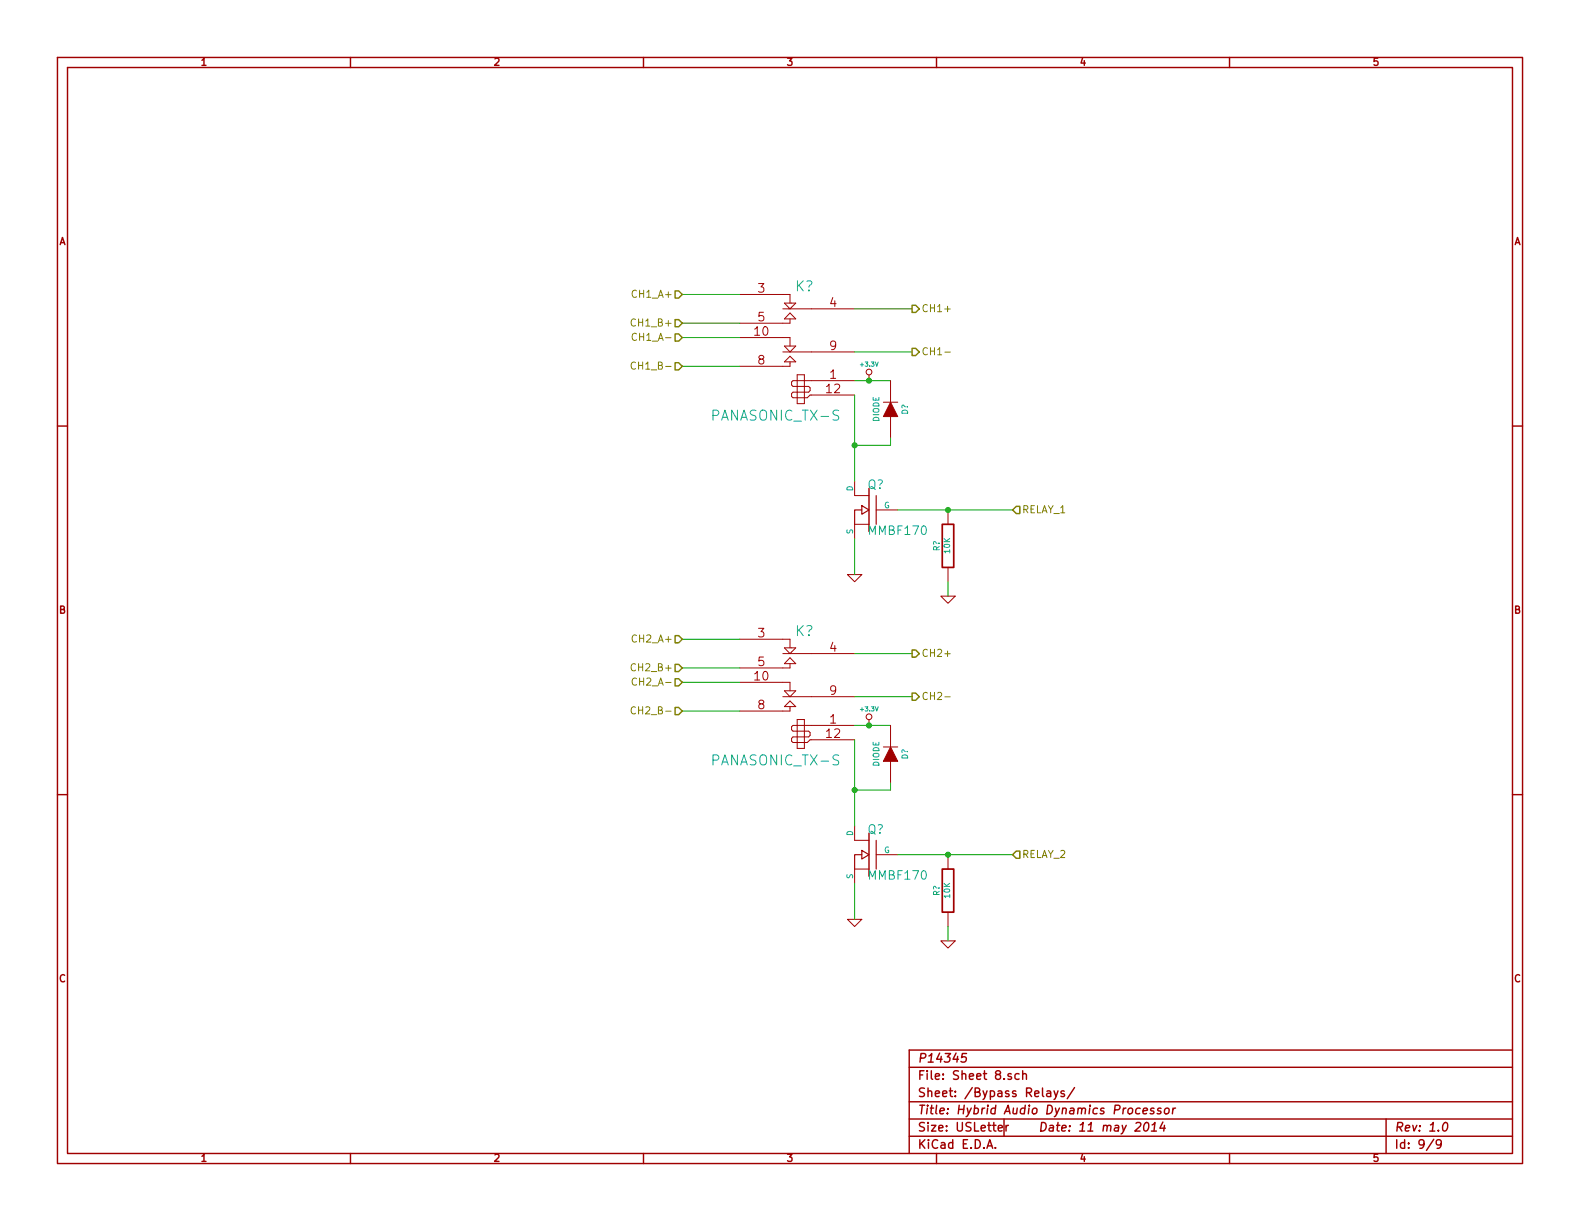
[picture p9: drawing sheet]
<svg xmlns="http://www.w3.org/2000/svg" width="279mm" height="216mm" viewBox="0 0 279 216" stroke-linecap="round" stroke-linejoin="round" font-family="sans-serif">
<g fill="none" stroke="#a00000" stroke-width=".25">
<path d="M10.2 10.2h259v195.5h-259zM11.9 11.9h255.6v192.1h-255.6zM62 10.2v1.7M113.8 10.2v1.7M165.6 10.2v1.7M217.4 10.2v1.7M10.2 75.3h1.7M267.5 75.3h1.7M153.7 86.4v7.6M10.2 140.5h1.7M153.7 147.3v7.6M267.5 140.5h1.7"/>
<path d="M160.8 188.7h106.7M160.8 194.8h106.7M160.8 197.9h106.7M170.9 186.3h-.7l-.2 .7 .3-.1h.5l.1 .3-.2 .5-.2 .1-.6-.1M176.5 199.5l.8-.1-.1-.3-.4-.1-.3 .2 .1 .7h.6M177.5 197.9v3M177.9 199v1M178.3 199l-.2 .1-.2 .2M178.8 189.9l-.3-.1-.3 .3 .1 .2 .5 .1v.4h-.6M180.2 189.9a.48 .48 0 0 0-.6 .1v.7l.2 .2 .4-.1M180.8 190l.1-.1a.36 .36 0 0 1 .6 .2v.8M180.8 189.3v1.6"/>
<path d="M185.1 193h.6l.1 .9M185.8 193.3h-.5a.3 .3 0 0 0-.2 .3 .3 .3 0 0 0 .2 .3l.5-.1M186.4 192.9l.3 1M187.1 192.9l-.5 1.4-.2 .1M188.2 193l-.4-.1-.2 .2 .1 .2 .5 .2v.3h-.6M190 192.3l-1.3 2M201.6 196l-.1-.1a.52 .52 0 0 0-.6 .3v.6l.2 .2 .4-.1M202.1 196.4l.8-.1-.1-.3h-.5l-.2 .7 .2 .3 .4-.1M202.5 198.6l.3-.1a.88 .88 0 0 1-.3 1.5l-.2-.3a1.19 1.19 0 0 1 .2-1.1zM203.6 200h.9M203.7 198.9l.5-.4-.1 1.5M204.1 196l-.4-.1-.2 .3 .2 .2 .3 .1 .1 .2-.3 .3-.4-.1"/>
<path d="M205.3 196l-.3-.1-.3 .3 .2 .2 .4 .1v.2l-.2 .3-.5-.1M205.6 198.4l-.5 1.1h1M205.9 199l-.1 1M206 196.1l.3-.2 .4 .2v.6l-.3 .3-.5-.2zM207.4 195.9l-.1 1.1M207.9 195.9l-.3 .1-.2 .2M245.1 197.9v6.1M255.4 198.6l.3-.1a.88 .88 0 0 1-.3 1.5l-.3-.3a1.17 1.17 0 0 1 .3-1.1zM267.5 185.7h-106.7v18.3M62 204v1.7M113.8 204v1.7M160.8 200.9h106.7"/>
<path d="M165.6 204v1.7M174.5 203l.5-1.5 .5 1.5M174.7 202.6h.7M176 202.9v.1M217.4 204v1.7M253.5 201.4l-1.3 2M254.9 202.2l-.3 .3-.5-.1-.1-.2 .1-.5a.48 .48 0 0 1 .7 0 1.16 1.16 0 0 1-.2 1.3h-.5"/>
</g>
<g fill="none" stroke="#a00000" stroke-width=".18">
<path d="M130.8 52.1h8.9v1.5M130.8 59.7h8.9v1.5M138.4 54.6h12.7M138.7 53.6h2l-1 1zM139.7 56.4v.8h-8.9M139.7 55.3l1 1.1h-2zM138.4 62.2h12.7M138.7 61.2h2l-1 1zM139.7 64v.8h-8.9M139.7 63l1 1h-2zM141 66.3h1.2v5.1h-1.2zM151.1 67.3h-10.9l-.2 .2v.6l.2 .2h2.8l.3 .3v.5l-.3 .2h-2.8l-.2 .3v.5l.2 .2h2.5l.6-.4h7.8"/>
<path d="M153.7 66.3v1M156.2 71.1h2.5M157.5 67.3v3.8M157.5 73.7v3.8M151.1 85.1v2.5h2.6M153.7 92.7h-2.6v2.6M154.9 90.2h3.8M167.6 90.2v2.5M130.8 113h8.9v1.6M138.4 115.6h12.7M138.7 114.6h2l-1 1zM139.7 116.3l1 1h-2z"/>
<path d="M139.7 117.3v.8h-8.9M149.9 101.6h2.5l-1.3 1.3zM166.4 105.4h2.5l-1.3 1.3zM167.6 100.3v2.6M130.8 120.7h8.9v1.4M138.4 123.2h12.7M138.7 122.1h2l-1 1.1zM139.7 124l1 .9h-2zM139.7 124.9v.8h-8.9M141 127.2h1.2v5.1h-1.2zM151.1 128.3h-10.9l-.2 .2v.5l.2 .3h2.8l.3 .2v.5l-.3 .3h-2.8l-.2 .3v.5l.2 .2h2.5l.6-.5h7.8M153.7 127.3v1"/>
<path d="M156.2 132.1h2.5M157.5 128.3v3.8M157.5 134.6v3.8M151.1 146.1v2.5h2.6M153.7 153.7h-2.6v2.5M154.9 151.1h3.8M167.6 151.1v2.6M149.9 162.6h2.5l-1.3 1.2zM166.4 166.4h2.5l-1.3 1.2zM167.6 161.3v2.5"/>
<circle cx="153.7" cy="65.8" r=".51"/>
<circle cx="153.7" cy="126.7" r=".51"/>
</g>
<g fill="none" stroke="#00a000" stroke-width=".18">
<path d="M120.6 52.1h10.2M120.6 57.2h10.2M120.6 59.7h10.2M151.1 54.6h10.2M120.6 64.8h10.2M151.1 69.9v15.2M151.1 67.3h6.4M151.1 62.2h10.2M157.5 77.5v1.2h-6.4M151.1 95.3v6.3M158.7 90.2h20.4M120.6 113h10.2"/>
<path d="M120.6 118.1h10.2M151.1 115.6h10.2M167.6 102.9v2.5M120.6 120.7h10.2M120.6 125.7h10.2M151.1 128.3h6.4M151.1 130.8v15.3M151.1 123.2h10.2M157.5 138.4v1.3h-6.4M151.1 156.2v6.4M158.7 151.1h20.4M167.6 163.8v2.6"/>
</g>
<path d="M152.4 90.2h-1.3v2.5M152.4 89.4l1.3 .8-1.3 .7zM154.9 87.6v5.1M152.4 151.1h-1.3v2.6M152.4 150.4l1.3 .7-1.3 .8zM154.9 148.6v5.1" fill="none" stroke="#a00000" stroke-width=".2"/>
<path d="M166.6 92.7h2.1v7.6h-2.1zM166.6 153.7h2.1v7.6h-2.1z" fill="none" stroke="#a00000" stroke-width=".3"/>
<g fill="#a00000" stroke="#a00000" stroke-width=".18">
<path d="M157.5 132.1l1.2 2.5h-2.5z"/>
<path d="M157.5 71.1l1.2 2.6h-2.5z"/>
</g>
<g fill="#00a000" stroke="#00a000" stroke-width=".25">
<circle cx="153.7" cy="128.3" r=".41"/>
<circle cx="151.1" cy="139.7" r=".41"/>
<circle cx="167.6" cy="151.1" r=".41"/>
<circle cx="153.7" cy="67.3" r=".41"/>
<circle cx="151.1" cy="78.7" r=".41"/>
<circle cx="167.6" cy="90.2" r=".41"/>
</g>
<g fill="none" stroke="#808000" stroke-width=".25">
<path d="M119.4 51.4h.6l.6 .7-.6 .6h-.6zM119.4 56.5h.6l.6 .7-.6 .6h-.6zM119.4 59.1h.6l.6 .6-.6 .6h-.6zM161.3 54h.6l.7 .6-.7 .6h-.6zM119.4 64.1h.6l.6 .7-.6 .6h-.6zM161.3 61.6h.6l.7 .6-.7 .7h-.6zM179.7 89.5h.6v1.3h-.6l-.6-.6zM119.4 112.4h.6l.6 .6-.6 .7h-.6zM119.4 117.5h.6l.6 .6-.6 .6h-.6zM161.3 114.9h.6l.7 .7-.7 .6h-.6zM119.4 120h.6l.6 .7-.6 .6h-.6zM119.4 125.1h.6l.6 .6-.6 .7h-.6z"/>
<path d="M161.3 122.6h.6l.7 .6-.7 .6h-.6zM179.7 150.5h.6v1.3h-.6l-.6-.7z"/>
</g>
<path d="M112.5 59.1a.5 .5 0 0 0-.6 0 .5 .5 0 0 0-.1 .6 .45 .45 0 0 0 .2 .4 .45 .45 0 0 0 .5 0M112.4 64.1a.5 .5 0 0 0-.7 0 .5 .5 0 0 0-.1 .6 .45 .45 0 0 0 .2 .5 .45 .45 0 0 0 .6 0M167.1 62.3h.9M112.4 125.1a.5 .5 0 0 0-.7 0 .5 .5 0 0 0-.1 .6 .45 .45 0 0 0 .2 .5 .45 .45 0 0 0 .6-.1M112.5 120a.5 .5 0 0 0-.6 0 .5 .5 0 0 0-.1 .6 .45 .45 0 0 0 .2 .5 .45 .45 0 0 0 .5-.1M167.1 123.2h.9" fill="none" stroke="#808000" stroke-width=".18"/>
<g font-size="2.5" fill="#00a0a0">
<text x="140.6" y="51.6">K?</text>
<text x="126.2" y="74.5">PANASONIC_TX-S</text>
<text x="140.6" y="112.6">K?</text>
<text x="126.2" y="135.4">PANASONIC_TX-S</text>
</g>
<g font-size="2.1" fill="#a00000">
<text x="134" y="51.8">3</text>
<text x="133.5" y="59.4">10</text>
<text x="134" y="56.9">5</text>
<text x="146.7" y="54.4">4</text>
<text x="134" y="64.5">8</text>
<text x="146.7" y="62">9</text>
<text x="146.2" y="69.6">12</text>
<text x="146.7" y="67.1">1</text>
<text x="134" y="112.8">3</text>
<text x="134" y="117.9">5</text>
<text x="146.7" y="115.3">4</text>
<text x="133.5" y="120.4">10</text>
<text x="134" y="125.5">8</text>
<text x="146.7" y="122.9">9</text>
<text x="146.2" y="130.6">12</text>
<text x="146.7" y="128">1</text>
<text x="162.3" y="191">File: Sheet 8.sch</text>
<text x="162.3" y="188">P14345</text>
<text x="162.3" y="197.1">Title: Hybrid Audio Dynamics Processor</text>
<text x="162.3" y="194.1">Sheet: /Bypass Relays/</text>
<text x="162.3" y="203.2">KiCad E.D.A.</text>
<text x="162.3" y="200.2">Size: USLetter</text>
<text x="183.6" y="200.2">Date: 11 may 2014</text>
<text x="246.6" y="200.2">Rev: 1.0</text>
<text x="246.6" y="203.2">Id: 9/9</text>
</g>
<g font-size="2.1" fill="#00a0a0">
<text x="153.4" y="86.5">Q?</text>
<text x="153.8" y="94.7">MMBF170</text>
<text x="153.4" y="147.5">Q?</text>
<text x="153.8" y="155.6">MMBF170</text>
</g>
<g font-size="1.8" fill="#a00000">
<text x="35.6" y="11.7">1</text>
<text x="87.4" y="11.7">2</text>
<text x="139.2" y="11.7">3</text>
<text x="191" y="11.7">4</text>
<text x="242.8" y="11.7">5</text>
<text x="10.4" y="43.4">A</text>
<text x="267.7" y="43.4">A</text>
<text x="10.4" y="108.6">B</text>
<text x="267.7" y="108.6">B</text>
<text x="10.4" y="173.7">C</text>
<text x="267.7" y="173.7">C</text>
<text x="35.6" y="205.5">1</text>
<text x="87.4" y="205.5">2</text>
<text x="139.2" y="205.5">3</text>
<text x="191" y="205.5">4</text>
<text x="242.8" y="205.5">5</text>
</g>
<g font-size="1.8" fill="#808000">
<text x="112.1" y="52.7">CH1_A+</text>
<text x="112.1" y="57.8">CH1_B+</text>
<text x="163" y="55.2">CH1+</text>
<text x="112.6" y="60.3">CH1_A-</text>
<text x="112.6" y="65.4">CH1_B-</text>
<text x="163" y="62.9">CH1-</text>
<text x="180.7" y="90.8">RELAY_1</text>
<text x="112.1" y="113.7">CH2_A+</text>
<text x="112.1" y="118.7">CH2_B+</text>
<text x="163" y="116.2">CH2+</text>
<text x="112.6" y="121.3">CH2_A-</text>
<text x="163" y="123.8">CH2-</text>
<text x="112.6" y="126.4">CH2_B-</text>
<text x="180.7" y="151.8">RELAY_2</text>
</g>
<g font-size="1.4" fill="#00a0a0">
<text x="155.5" y="74.6" transform="rotate(-90 155.5 74.6)">DIODE</text>
<text x="160.6" y="73.3" transform="rotate(-90 160.6 73.3)">D?</text>
<text x="150.9" y="86.9" transform="rotate(-90 150.9 86.9)">D</text>
<text x="156.3" y="89.9">G</text>
<text x="150.9" y="94.4" transform="rotate(-90 150.9 94.4)">S</text>
<text x="166.2" y="97.5" transform="rotate(-90 166.2 97.5)">R?</text>
<text x="168" y="97.8" transform="rotate(-90 168 97.8)">10K</text>
<text x="155.5" y="135.6" transform="rotate(-90 155.5 135.6)">DIODE</text>
<text x="160.6" y="134.3" transform="rotate(-90 160.6 134.3)">D?</text>
<text x="150.9" y="147.8" transform="rotate(-90 150.9 147.8)">D</text>
<text x="150.9" y="155.4" transform="rotate(-90 150.9 155.4)">S</text>
<text x="156.3" y="150.9">G</text>
<text x="166.2" y="158.4" transform="rotate(-90 166.2 158.4)">R?</text>
<text x="168" y="158.8" transform="rotate(-90 168 158.8)">10K</text>
</g>
<g font-size="1.1" fill="#00a0a0">
<text x="152.2" y="64.8">+3.3V</text>
<text x="152.2" y="125.8">+3.3V</text>
</g>
</svg>
